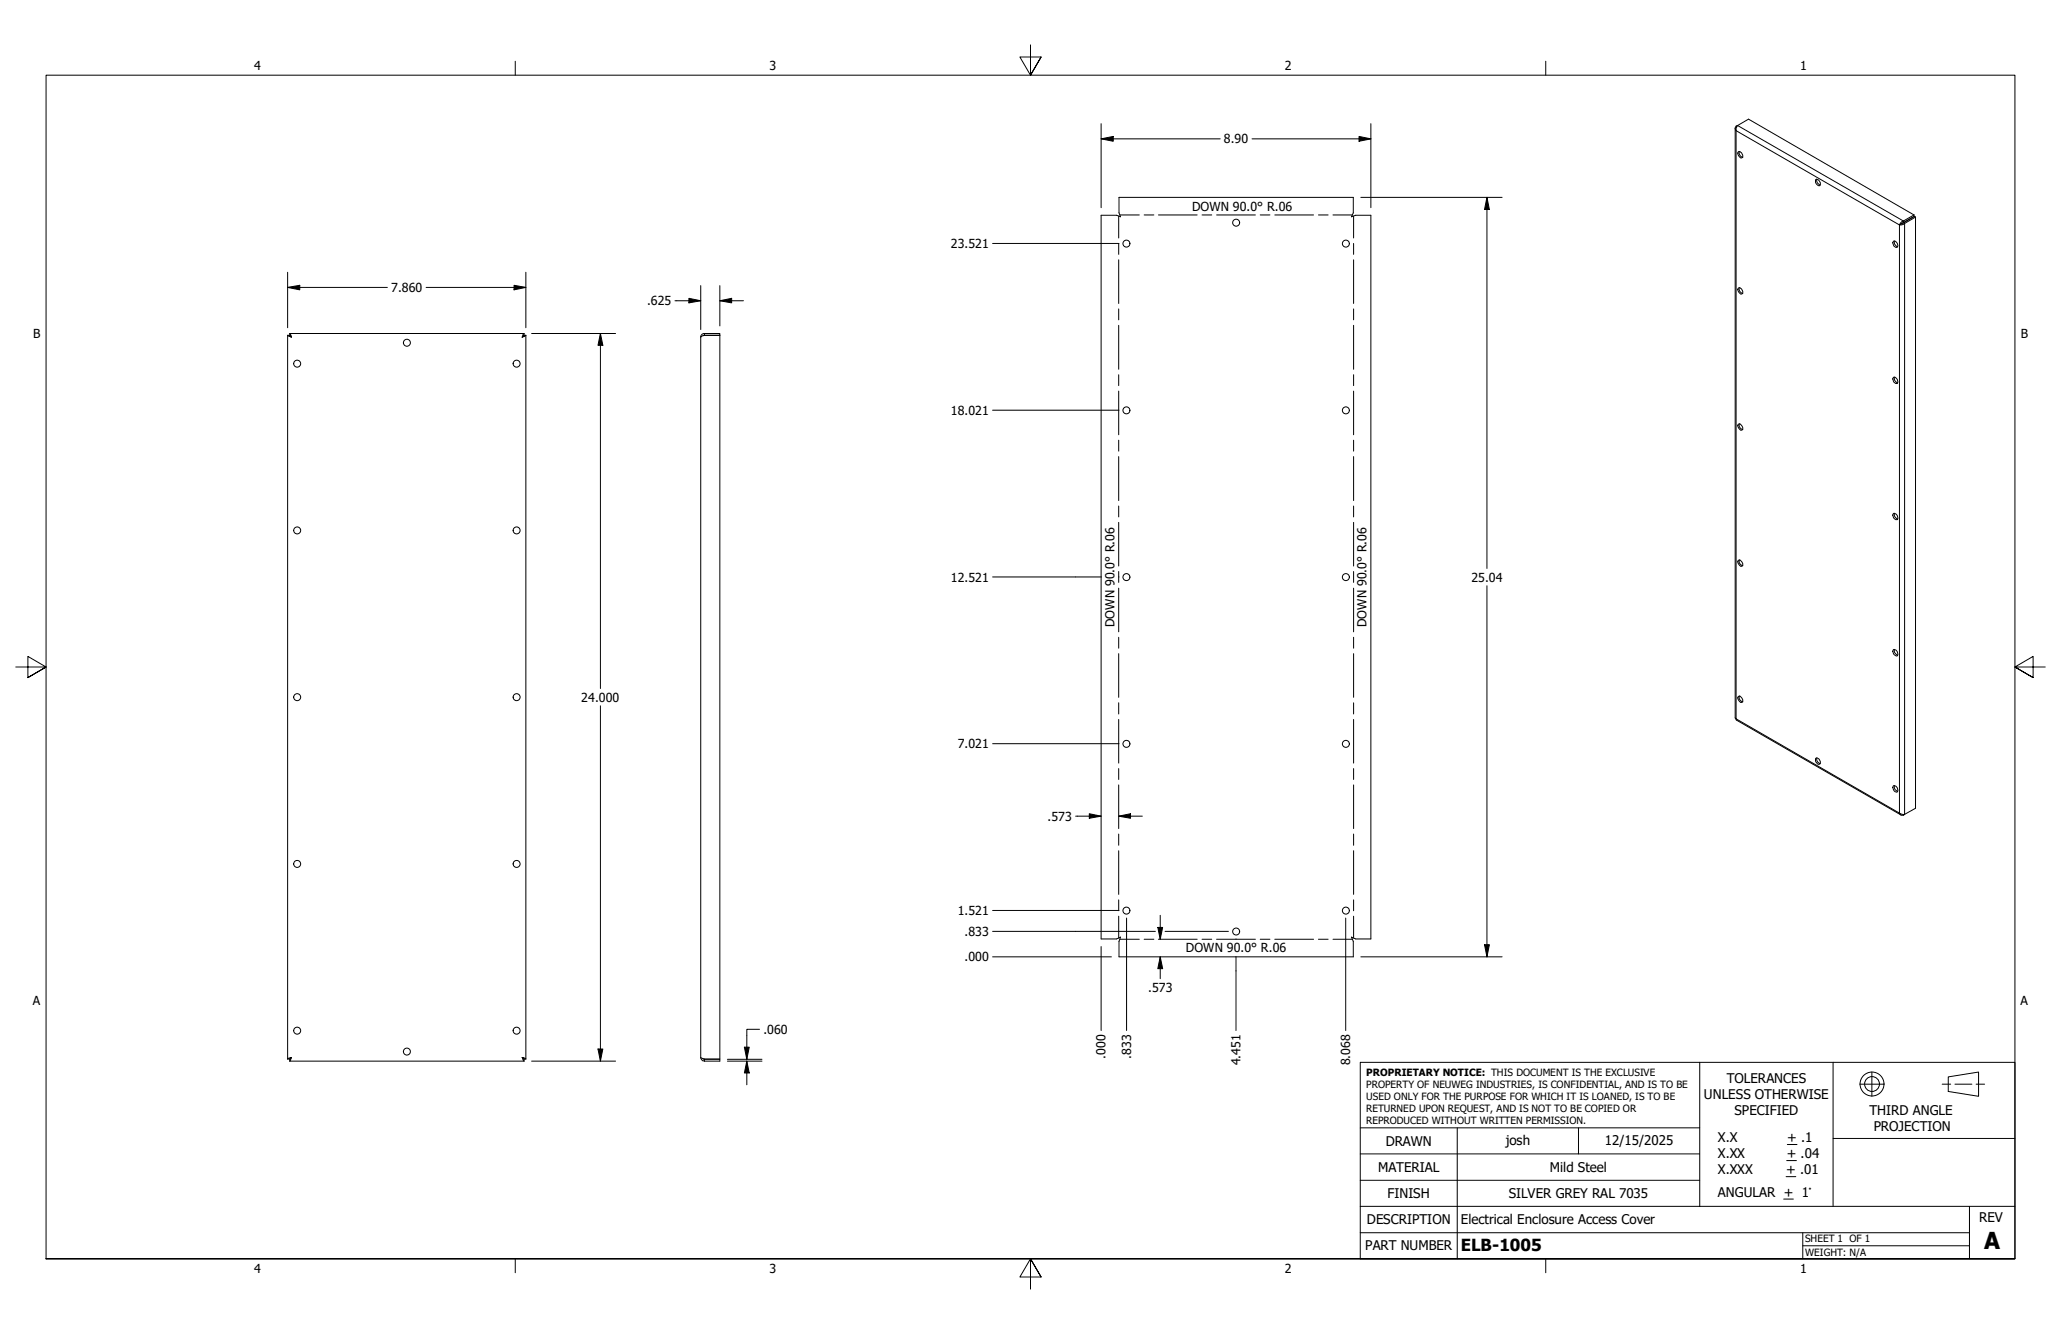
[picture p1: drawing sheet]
<svg xmlns="http://www.w3.org/2000/svg" width="432mm" height="279mm" viewBox="0 0 432 279" stroke-linecap="round" stroke-linejoin="round" font-family="sans-serif">
<!-- layer: Visible (ANSI) -->
<g fill="none" stroke="#000" stroke-width=".21">
<path d="M363.5 26.9v123.5l.3 .4 34.5 19.9M364 26.3l-.3 .1 .2 .1M364 26.3l-.3 .6v.5a.69 .69 0 0 1 0-1M364 26.3l2.3-1.3 34.7 20M364.2 31.8a.85 .85 0 0 1 .8 1.2l-.1 .1a.95 .95 0 0 1-.7-1.3zM364.4 31.8v.3l.2 .5 .5 .4M380.4 37.6a.85 .85 0 0 1 .9 1.3 .9 .9 0 0 1-.9-1.3zM380.6 37.5l.1 .7 .6 .5M230.7 45.1h3.2l.9 .3-.4-.8v-3.3h49.1v3.3l-.4 .8 .9-.3h3.2v151.6h-3.2l-.9-.4 .4 .9v3.2h-49.1v-3.2l.4-.9-.9 .4h-3.2zM396.7 50.5a.77 .77 0 0 1 .8 .4 .77 .77 0 0 1-.1 .9 .9 .9 0 0 1-.7-1.3zM396.9 50.5v.6l.7 .6M398.2 46.9l-.2 .2"/>
<path d="M398.8 46.7l-.6 .2M398.8 46.6l-.6 .3M398.8 46.3l-.7 .4-.1 .4M399 46.8l-.3 .3h-.7M401 45v.3l-2.2 1.3v-.3M401 45l-2.2 1.3M401.3 45.5v123.8l-2.5 1.5v-.2M401.3 45.5l-.2-.2-2.3 1.4 .2 .1M401.3 45.5l-2.3 1.3M60.3 70.2h.3l.4 .4M60.3 70.2l.7 .4M60.3 70.2v151.6"/>
<path d="M60.7 69.8v.4l.2 .1 .1 .3M60.7 69.8l.3 .8M60.7 69.8h49.1M109.8 70.2l-.4 .4M109.8 69.8l-.4 .8M109.8 69.8v.4M109.8 70.2h.4M110.2 70.2l-.8 .4M110.2 70.2v151.6M146.8 70.6v150.9M147.6 70.2l-.8 .4M147.6 70.2h3.2h-3.2v-.4h3.2v152h-3.4l-.6-.3"/>
<path d="M147.6 70.2l-.3 .1M147.6 69.8a.76 .76 0 0 0-.8 .8M364.1 60.5a.43 .43 0 0 1 .4-.3 .43 .43 0 0 1 .4 .3l.2 .7a.32 .32 0 0 1-.2 .4 .32 .32 0 0 1-.3-.1l-.5-.7zM364.4 60.3v.6l.7 .6M396.7 79.1a.77 .77 0 0 1 .8 .3 .77 .77 0 0 1-.1 .9 .9 .9 0 0 1-.7-1.2zM396.9 79v.6l.7 .6M364.1 89a.34 .34 0 0 1 .6-.1l.4 .8a.32 .32 0 0 1-.2 .4 .32 .32 0 0 1-.3-.1l-.5-.7zM364.4 88.8v.6l.7 .6M364.1 117.5a.34 .34 0 0 1 .6-.1l.4 .8a.32 .32 0 0 1-.2 .4 .32 .32 0 0 1-.3-.1l-.5-.6zM364.4 117.3v.6l.7 .6M396.7 107.6a.77 .77 0 0 1 .8 .4 .77 .77 0 0 1-.1 .8 .9 .9 0 0 1-.7-1.2zM396.9 107.5v.6l.7 .6"/>
<path d="M396.7 136.1a.8 .8 0 0 1 .8 .4 .8 .8 0 0 1-.1 .9 .97 .97 0 0 1-.7-1.3zM396.9 136v.7l.7 .5M364.2 145.9l.2-.1a.91 .91 0 0 1 .6 1.3h-.1a.91 .91 0 0 1-.7-1.2zM364.4 145.8v.6l.7 .6M380.4 158.8a.79 .79 0 0 1 .8 .3 .79 .79 0 0 1 .1 .9 .74 .74 0 0 1-.9-.9zM380.6 158.8l.1 .6 .6 .6M396.7 164.6a.8 .8 0 0 1 .8 .4 .8 .8 0 0 1-.1 .9 .97 .97 0 0 1-.7-1.3zM396.9 164.5l.2 .9 .5 .3M399 170.6h-.2l-.8-.3a.69 .69 0 0 0 .8 .5M60.7 222.2h49.1M61 221.5l-.3 .4v.3M61 221.5l-.3 .7"/>
<path d="M61 221.5l-.4 .3h-.3M61 221.5l-.7 .3M109.4 221.5l.4 .4v.3M109.4 221.5l.4 .7M109.4 221.5l.3 .1 .1 .2h.4M109.4 221.5l.8 .3M146.8 221.5a.9 .9 0 0 0 .8 .7M147.3 221.7l.3 .2M147.6 221.9h3.2v.3h-3.2z"/>
<circle cx="236" cy="51" r=".73"/>
<circle cx="259" cy="46.6" r=".73"/>
<circle cx="282" cy="51" r=".73"/>
<circle cx="62.3" cy="76.2" r=".73"/>
<circle cx="85.2" cy="71.8" r=".73"/>
<circle cx="108.2" cy="76.2" r=".73"/>
<circle cx="236" cy="85.9" r=".73"/>
<circle cx="282" cy="85.9" r=".73"/>
<circle cx="62.3" cy="111.1" r=".73"/>
<circle cx="108.2" cy="111.1" r=".73"/>
<circle cx="236" cy="120.9" r=".73"/>
<circle cx="282" cy="120.9" r=".73"/>
<circle cx="62.3" cy="146" r=".73"/>
<circle cx="108.2" cy="146" r=".73"/>
<circle cx="236" cy="155.8" r=".73"/>
<circle cx="282" cy="155.8" r=".73"/>
<circle cx="62.3" cy="180.9" r=".73"/>
<circle cx="108.2" cy="180.9" r=".73"/>
<circle cx="236" cy="190.7" r=".73"/>
<circle cx="259" cy="195.1" r=".73"/>
<circle cx="282" cy="190.7" r=".73"/>
<circle cx="62.3" cy="215.9" r=".73"/>
<circle cx="108.2" cy="215.9" r=".73"/>
<circle cx="85.2" cy="220.2" r=".73"/>
</g>
<!-- layer: Visible Narrow (ANSI) -->
<path d="M363.7 27.4l34.3 19.7v123.2l-34.3-19.7zM364 26.3l34.8 20M399 46.8v123.8" fill="none" stroke="#000" stroke-width=".21"/>
<!-- layer: Bend DOWN -->
<g fill="none" stroke="#000" stroke-width=".21">
<path d="M234.4 45.3v4.5M234.4 51v2.3M234.4 54.4v9.2M234.6 45h4.1M239.7 45h2M242.7 45h8.1M251.8 45h2.1M254.9 45h8.1M264 45h2.1M267.1 45h8.1M276.2 45h2.1M279.3 45h4"/>
<path d="M283.6 45.3v4.5M283.6 51v2.3M283.6 54.4v9.2M234.4 64.7v2.3M234.4 68.1v9.2M234.4 78.5v2.3M283.6 64.7v2.3M283.6 68.1v9.2M283.6 78.5v2.3M234.4 81.9v9.2M234.4 92.2v2.3M234.4 95.6v9.2"/>
<path d="M283.6 81.9v9.2M283.6 92.2v2.3M283.6 95.6v9.2M234.4 106v2.3M234.4 109.4v9.2M234.4 119.7v2.3M283.6 106v2.3M283.6 109.4v9.2M283.6 119.7v2.3M234.4 123.2v9.1M234.4 133.5v2.3M234.4 136.9v9.1"/>
<path d="M283.6 123.2v9.1M283.6 133.5v2.3M283.6 136.9v9.1M234.4 147.2v2.3M234.4 150.7v9.1M283.6 147.2v2.3M283.6 150.7v9.1M234.4 161v2.3M234.4 164.4v9.1M234.4 174.7v2.3M234.4 178.2v9.1M283.6 161v2.3"/>
<path d="M283.6 164.4v9.1M283.6 174.7v2.3M283.6 178.2v9.1M234.4 188.5v2.3M234.4 191.9v4.6M234.6 196.7h4.1M239.7 196.7h2M242.7 196.7h8.1M251.8 196.7h2.1M254.9 196.7h8.1M264 196.7h2.1M267.1 196.7h8.1"/>
<path d="M276.2 196.7h2.1M279.3 196.7h4M283.6 188.5v2.3M283.6 191.9v4.6"/>
</g>
<!-- layer: Border (ANSI) -->
<path d="M107.9 12.8v2.9M215.9 9.4v6.3l-2.2-3.8h4.4l-2.2 3.8 2.2-3.8M323.8 12.8v2.9M3.3 139.7h6.4l-3.9-2.2v4.4l3.9-2.2-3.9 2.2M428.5 139.7h-6.4l3.9-2.2v4.4l-3.9-2.2 3.9 2.2M9.7 263.7v-248h412.4v248h-412.4h412.4M107.9 263.7v2.9M218.1 267.5l-2.2-3.8 2.2 3.8h-4.4l2.2-3.8v6.3M323.8 263.7v2.9" fill="none" stroke="#000" stroke-width=".21"/>
<!-- layer: Title (ANSI) -->
<g fill="none" stroke="#000" stroke-width=".21">
<path d="M285 222.5h137.1v41.2h-137.1zM285 236.2h71.1M305.3 236.2v27.5M330.7 236.2v5.5M356.1 222.5v30.2M374.5 239.7h2M384 222.5v15.9M389.6 227.1h5.1M392.2 224.5v5.1M406.9 227.1h1.8M408.2 225.6l6.3-1.1v5.1l-6.3-1zM409.6 227.1h3.5"/>
<path d="M414 227.1h1.8M422.1 238.4h-38.1v14.3M285 258.2h127.6M285 252.7h137.1M285 247.2h71.1M285 241.7h71.1M373.7 251.1h2M374.2 246.4h2M374.3 243.1h2.1M377.7 258.2v5.5M412.6 252.7v11M377.7 260.9h34.9"/>
<circle cx="392.2" cy="227" r="2.51"/>
<circle cx="392.2" cy="227" r="1.56"/>
</g>
<!-- layer: Dimension (ANSI) -->
<g fill="none" stroke="#000" stroke-width=".21">
<path d="M230.7 29.1l2.5-.5v1zM230.7 29.1h25M230.7 25.9v17.6M262.3 29.1h24.9M284.7 28.6l2.5 .5-2.5 .5zM287.2 25.9v17.6M60.3 57v11.6M107.7 59.8l2.5 .4-2.5 .5zM110.2 57v11.6M146.8 59.8v9.2M150.8 59.8v8.5M208 51h26.4"/>
<path d="M285.1 41.3h29.6M311.5 41.3l.5 2.6h-1zM311.5 41.3v77.8M60.3 60.2l2.5-.4v.9zM60.3 60.2h20.9M89.3 60.2h20.9M111.4 69.8h17.6M125.8 69.8l.5 2.5h-1zM125.8 69.8v74.4M141.4 63h5.4M144.3 62.5l2.5 .5-2.5 .4zM150.8 63l2.5-.5v.9z"/>
<path d="M150.8 63h5M208 85.9h26.4M208 120.8h22.8M234.4 120.8h.1M311.5 122.7v77.7M125.8 147.8v74.4M208 155.8h26.4M225.4 170.9h5.3M228.2 170.4l2.5 .5-2.5 .5zM234.4 170.9l2.5-.5v1zM234.4 170.9h4.9M208 195.1h34.1"/>
<path d="M208 190.7h26.4M230.7 198.2v17.6M236 192.3v23.5M242.6 194.2h1l-.5 2.5zM243.1 191.7v5M244.1 195.1h13.3M259 196.7h.1M281.9 192.3v23.5M311 197.9h1l-.5 2.5zM125.3 219.7h1l-.5 2.5zM156 219.3h1l-.5 2.6zM159.1 215.6h-2.6v6.3"/>
<path d="M208 200.4h24.9M243.1 200.4l.5 2.5h-1zM243.1 200.4v4.6M259 200.3v15.5M285.1 200.4h29.6M111.4 222.2h17.6M152.4 222.2h7.2M152.4 221.9h7.2M156.5 222.2l.5 2.5h-1zM156.5 222.2v5"/>
</g>
<g fill="#000">
<path d="M230.7 29.1l2.5-.5v1zM284.7 28.6l2.5 .5-2.5 .5zM60.3 60.2l2.5-.4v.9zM311.5 41.3l.5 2.6h-1zM107.7 59.8l2.5 .4-2.5 .5zM125.8 69.8l.5 2.5h-1zM144.3 62.5l2.5 .5-2.5 .4zM150.8 63l2.5-.5v.9zM228.2 170.4l2.5 .5-2.5 .5zM234.4 170.9l2.5-.5v1zM242.6 194.2h1l-.5 2.5zM311 197.9h1l-.5 2.5z"/>
<path d="M125.3 219.7h1l-.5 2.5zM156 219.3h1l-.5 2.6zM243.1 200.4l.5 2.5h-1zM156.5 222.2l.5 2.5h-1z"/>
</g>
<text font-size="4.9" x="415.7" y="261.6">A</text>
<text font-size="3.5" x="306.1" y="262">ELB-1005</text>
<g font-size="2.8">
<text x="361.8" y="226.9">TOLERANCES</text>
<text x="357" y="230.3">UNLESS OTHERWISE</text>
<text x="363.4" y="233.6">SPECIFIED</text>
<text x="391.7" y="233.5">THIRD ANGLE</text>
<text x="290.3" y="240">DRAWN</text>
<text x="315.5" y="239.7">josh</text>
<text x="336.2" y="239.8">12/15/2025</text>
<text x="359.9" y="239.3">X.X</text>
<text x="374.5" y="239.3">+ .1</text>
<text x="392.6" y="236.8">PROJECTION</text>
<text x="288.7" y="245.5">MATERIAL</text>
<text x="324.7" y="245.5">Mild Steel</text>
<text x="359.9" y="242.6">X.XX</text>
<text x="359.9" y="245.9">X.XXX</text>
<text x="374.2" y="245.9">+ .01</text>
<text x="374.3" y="242.6">+ .04</text>
<text x="290.7" y="251">FINISH</text>
<text x="316.1" y="251">SILVER GREY RAL 7035</text>
<text x="359.9" y="250.7">ANGULAR + 1°</text>
<text x="286.4" y="256.4">DESCRIPTION</text>
<text x="306.1" y="256.3">Electrical Enclosure Access Cover</text>
<text x="414.7" y="256">REV</text>
<text x="286" y="261.9">PART NUMBER</text>
</g>
<g font-size="2.6">
<text x="53.3" y="14.7">4</text>
<text x="161.2" y="14.7">3</text>
<text x="269.2" y="14.7">2</text>
<text x="377.1" y="14.7">1</text>
<text x="256.4" y="30">8.90</text>
<text x="249.7" y="44.1">DOWN 90.0° R.06</text>
<text x="199.2" y="51.9">23.521</text>
<text x="82" y="61.2">7.860</text>
<text x="135.6" y="63.9">.625</text>
<text x="6.9" y="70.8">B</text>
<text x="423.4" y="70.8">B</text>
<text x="199.2" y="86.9">18.021</text>
<text x="199.2" y="121.8">12.521</text>
<text x="308.3" y="121.8">25.04</text>
<text x="233.5" y="131.4" transform="rotate(-90 233.5 131.4)">DOWN 90.0° R.06</text>
<text x="286.3" y="131.4" transform="rotate(-90 286.3 131.4)">DOWN 90.0° R.06</text>
<text x="121.8" y="147">24.000</text>
<text x="200.7" y="156.7">7.021</text>
<text x="219.5" y="171.9">.573</text>
<text x="200.7" y="191.6">1.521</text>
<text x="202.1" y="196">.833</text>
<text x="202.1" y="201.4">.000</text>
<text x="248.5" y="199.5">DOWN 90.0° R.06</text>
<text x="240.5" y="207.7">.573</text>
<text x="6.9" y="210.5">A</text>
<text x="423.3" y="210.5">A</text>
<text x="160" y="216.5">.060</text>
<text x="231.6" y="221.7" transform="rotate(-90 231.6 221.7)">.000</text>
<text x="237" y="221.7" transform="rotate(-90 237 221.7)">.833</text>
<text x="259.9" y="223.1" transform="rotate(-90 259.9 223.1)">4.451</text>
<text x="282.9" y="223.1" transform="rotate(-90 282.9 223.1)">8.068</text>
<text x="53.3" y="266.6">4</text>
<text x="161.2" y="266.6">3</text>
<text x="269.2" y="266.6">2</text>
<text x="377.1" y="266.6">1</text>
</g>
<g font-size="2.1">
<text x="286.3" y="225.4">PROPRIETARY NOTICE: THIS DOCUMENT IS THE EXCLUSIVE</text>
<text x="286.3" y="227.8">PROPERTY OF NEUWEG INDUSTRIES, IS CONFIDENTIAL, AND IS TO BE</text>
<text x="286.3" y="230.4">USED ONLY FOR THE PURPOSE FOR WHICH IT IS LOANED, IS TO BE</text>
<text x="286.3" y="232.9">RETURNED UPON REQUEST, AND IS NOT TO BE COPIED OR</text>
<text x="286.3" y="235.4">REPRODUCED WITHOUT WRITTEN PERMISSION.</text>
<text x="378.2" y="260.2">SHEET 1 OF 1</text>
<text x="378.2" y="263">WEIGHT: N/A</text>
</g>
</svg>
